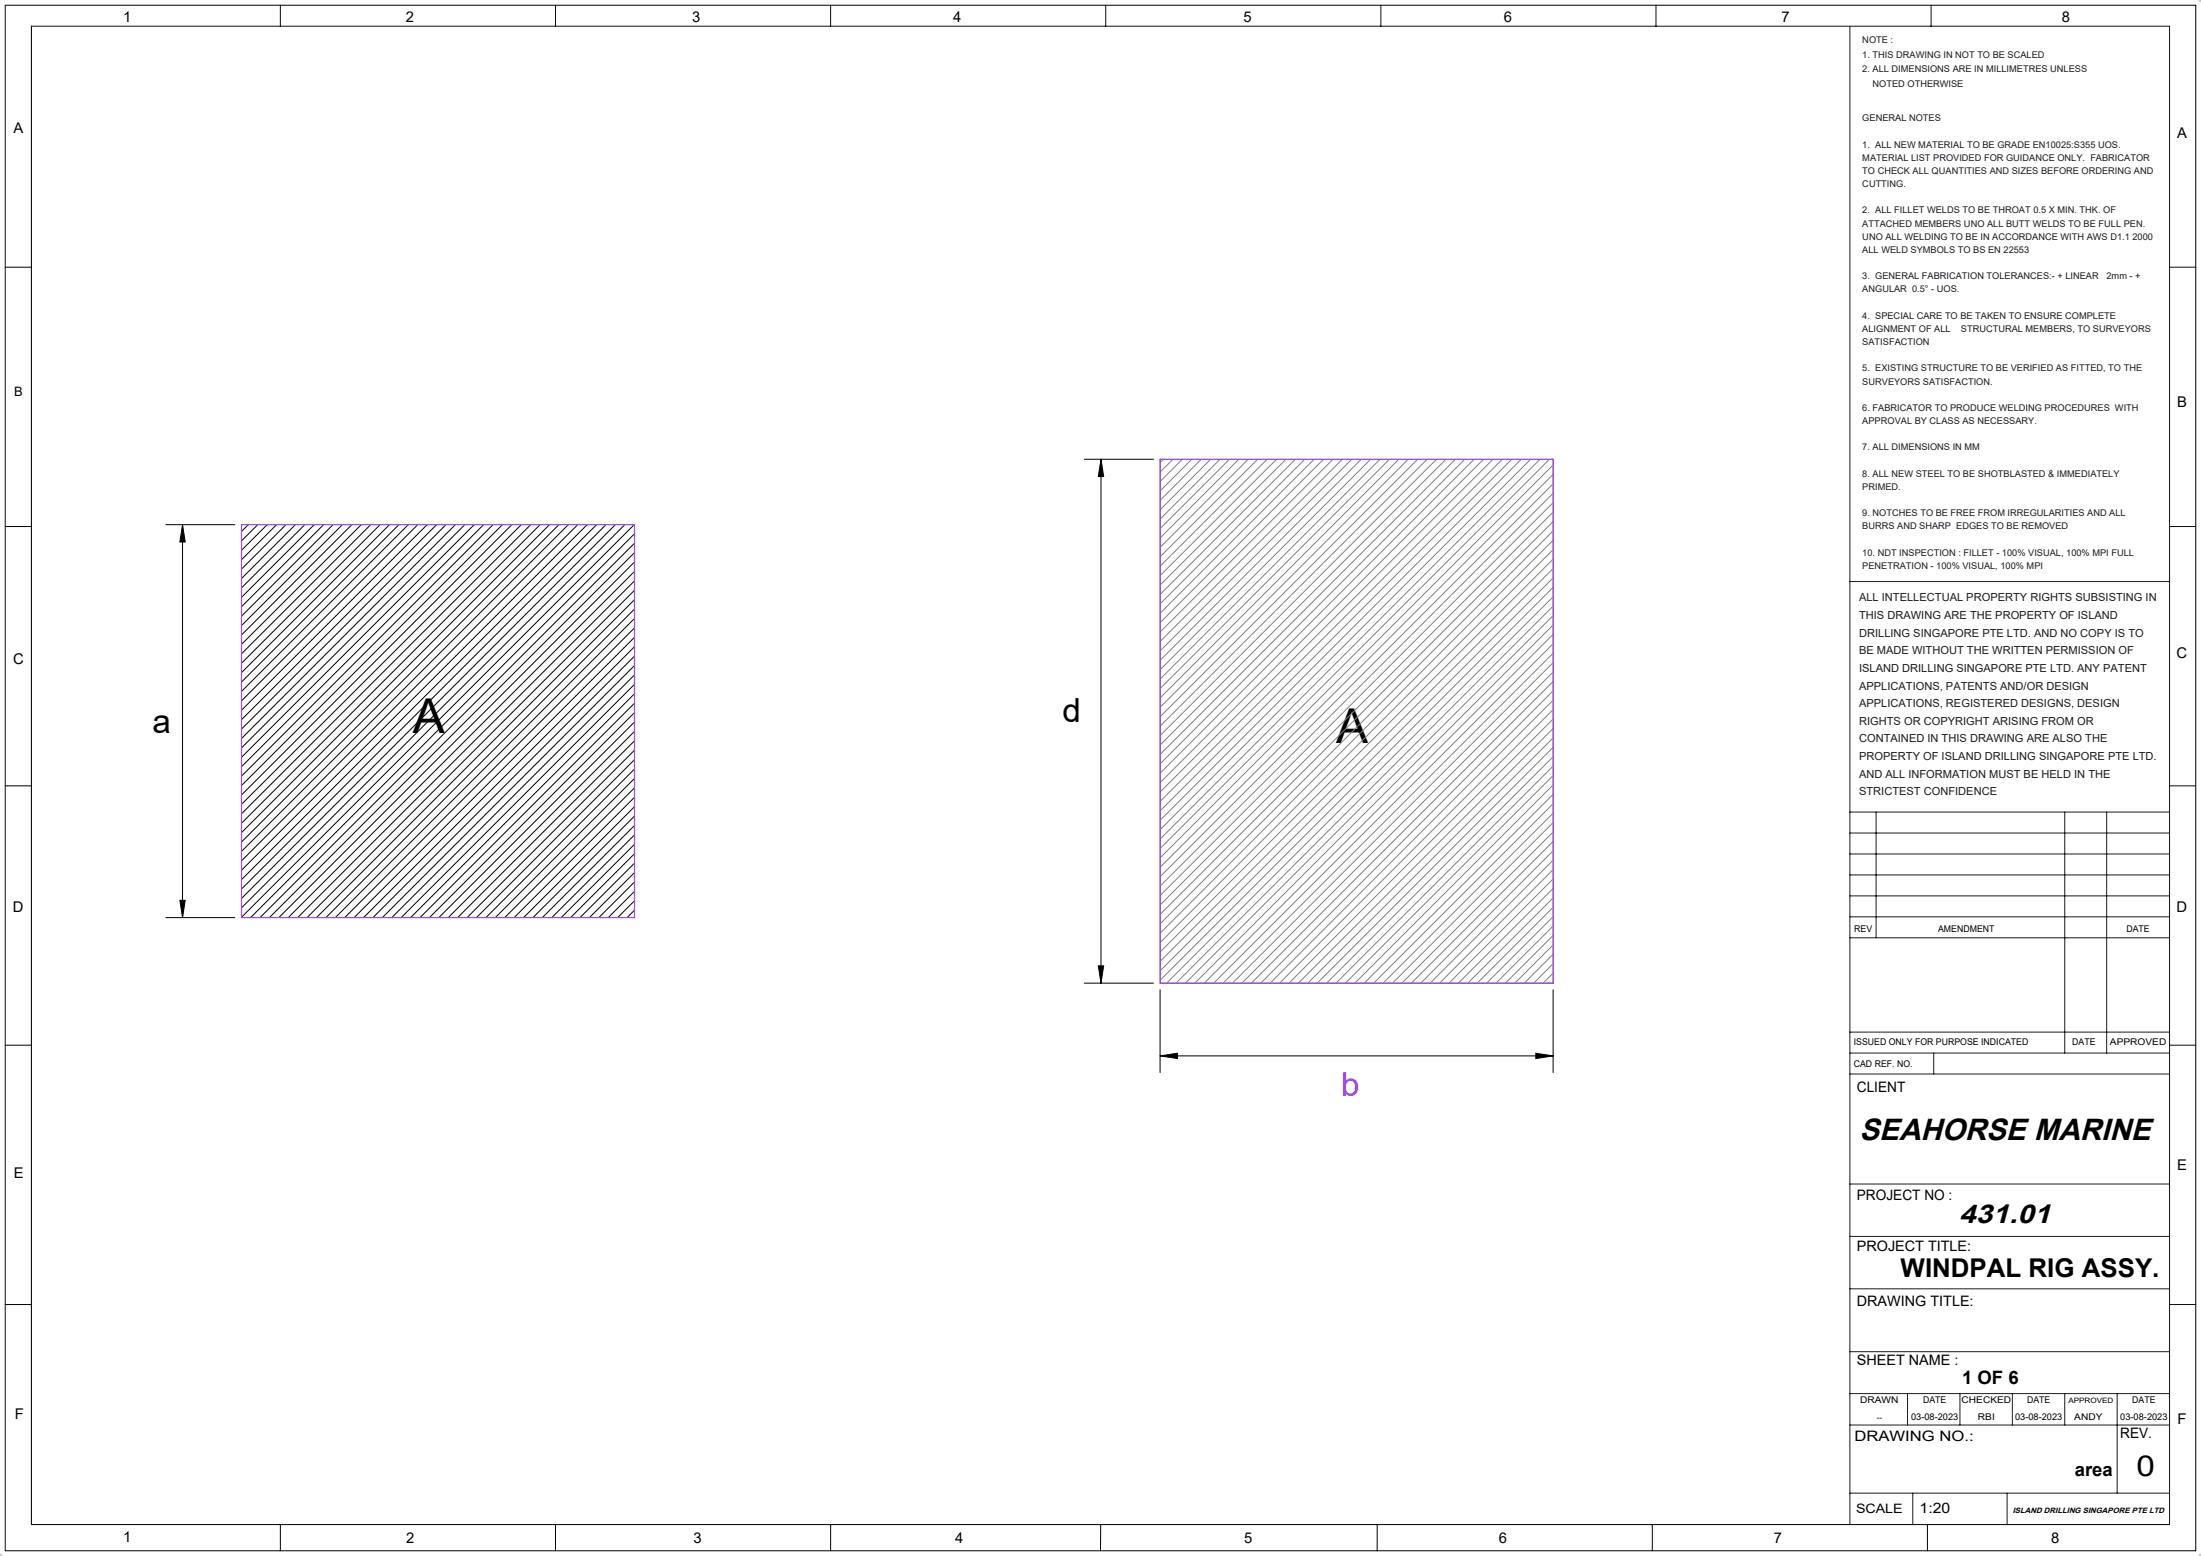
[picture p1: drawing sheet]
<svg xmlns="http://www.w3.org/2000/svg" width="420mm" height="297mm" viewBox="0 0 420 297" stroke-linecap="round" stroke-linejoin="round" font-family="sans-serif">
<g fill="none" stroke="#000" stroke-width=".19">
<path d="M1 1h418v295h-418M1 51h5M206.9 87.7h13.2M210.1 87.7v100M210.1 87.7l.5 3.3h-1zM1 100.5h5M31.7 100.1h13.1M34.8 100.1v75M34.8 100.1l.5 3.4h-1zM47.4 100.1l-1.3 1.4M49.2 100.1l-3.1 3.1M51 100.1l-4.9 4.9"/>
<path d="M52.8 100.1l-6.7 6.7M54.6 100.1l-8.5 8.5M56.4 100.1l-10.3 10.3M58.2 100.1l-12.1 12.1M60 100.1l-13.9 13.9M61.7 100.1l-15.6 15.7M63.5 100.1l-17.4 17.5M65.3 100.1l-19.2 19.3M67.1 100.1l-21 21.1M68.9 100.1l-22.8 22.9M70.7 100.1l-24.6 24.7M72.5 100.1l-26.4 26.5"/>
<path d="M74.3 100.1l-28.2 28.3M76.1 100.1l-30 30.1M77.9 100.1l-31.8 31.9M79.7 100.1l-33.6 33.7M81.5 100.1l-35.4 35.5M83.3 100.1l-37.2 37.3M85.1 100.1l-39 39.1M86.9 100.1l-40.8 40.9M88.7 100.1l-42.6 42.7M90.5 100.1l-44.4 44.5M92.3 100.1l-46.2 46.3M94.1 100.1l-48 48"/>
<path d="M95.9 100.1l-49.8 49.8M97.7 100.1l-51.6 51.6M99.5 100.1l-53.4 53.4M101.3 100.1l-55.2 55.2M103.1 100.1l-57 57M104.9 100.1l-58.8 58.8M106.7 100.1l-60.6 60.6M108.4 100.1l-62.3 62.4M110.2 100.1l-64.1 64.2M112 100.1l-65.9 66M113.8 100.1l-67.7 67.8M115.6 100.1l-69.5 69.6"/>
<path d="M117.4 100.1l-71.3 71.4M119.2 100.1l-73.1 73.2M121 100.1l-74.9 75M121.1 101.9l-73.3 73.2M121.1 103.7l-71.5 71.4M121.1 105.5l-69.7 69.6M121.1 107.3l-67.9 67.8M121.1 109.1l-66.1 66M121.1 110.9l-64.3 64.2M121.1 112.7l-62.5 62.4M121.1 114.5l-60.7 60.6M121.1 116.3l-58.9 58.8"/>
<path d="M121.1 118.1l-57.1 57M121.1 119.8l-55.3 55.3M121.1 121.6l-53.5 53.5M121.1 123.4l-51.7 51.7M121.1 125.2l-49.9 49.9M121.1 127l-48.1 48.1M121.1 128.8l-46.3 46.3M121.1 130.6l-44.5 44.5M121.1 132.4l-42.8 42.7M121.1 134.2l-41 40.9M121.1 136l-39.2 39.1M121.1 137.8l-37.4 37.3"/>
<path d="M121.1 139.6l-35.6 35.5M1 150h5M121.1 141.4l-33.8 33.7M121.1 143.2l-32 31.9M121.1 145l-30.2 30.1M121.1 146.8l-28.4 28.3M121.1 148.6l-26.6 26.5M121.1 150.4l-24.8 24.7M121.1 152.2l-23 22.9M121.1 154l-21.2 21.1M121.1 155.8l-19.4 19.3M121.1 157.6l-17.6 17.5"/>
<path d="M121.1 159.4l-15.8 15.7M31.7 175.1h13.1M34.3 171.8h1l-.5 3.3zM121.1 161.2l-14 13.9M121.1 163l-12.2 12.1M121.1 164.7l-10.4 10.4M121.1 166.5l-8.6 8.6M121.1 168.3l-6.8 6.8M121.1 170.1l-5 5M121.1 171.9l-3.2 3.2M121.1 173.7l-1.4 1.4M1 199.5h5"/>
<path d="M206.9 187.7h13.2M209.6 184.4h1l-.5 3.3zM221.4 188.9v15.8M296.4 188.9v15.8M221.4 201.5l3.3-.5v1.1zM221.4 201.5h75M293.1 201l3.3 .5-3.3 .6zM1 249h5M6 291h408M53.5 291v5M106 291v5M158.5 291v5"/>
<path d="M210 291v5M262.8 291v5M315.3 291v5M367.8 291v5"/>
</g>
<path d="M419.5 0h.5M419.9 0h.1M420 -.1v.6M420 0l-.4 .4M-.1 297h.6M0 297v.1M0 296.5v.6M.4 296.6l-.4 .5M419.5 297h.5M419.6 296.6l.4 .5M420 296.5v.6M420 297v.1" fill="none" stroke="#c0c0c0" stroke-width=".19"/>
<g fill="none" stroke="#0f0f0f" stroke-width=".19">
<path d="M1 1v295M53.5 1v4M106 1v4M158.5 1v4M211 1v4M263.5 1v4M316 1v4M368.5 1v4M414 51h5M414 100.5h5M414 150h5M414 199.5h5"/>
<path d="M414 249h5M6 291v-286h408v286"/>
</g>
<g fill="none" stroke="#191924" stroke-width=".19">
<path d="M353 5v286M353 111h61M353 155h61M353 159h61M358 155v24M394 155v46M402 155v46M353 163h61M353 167h61M353 171h61M353 175h61M353 179h61"/>
<path d="M353 197h61M353 201h61M353 205h61M369 201v4M353 226h61M353 236h61M353 258h61M353 246h61M353 266h61M353 272h61M364 266v6M374 266v6"/>
<path d="M384 266v6M394 266v6M404 266v19M353 285h61M365 285v6M383 285v6"/>
</g>
<g fill="none" stroke="#808080" stroke-width=".19">
<path d="M222 87.7l-.6 .6M223.8 87.7l-2.4 2.4M225.6 87.7l-4.2 4.2M227.4 87.7l-6 6M229.2 87.7l-7.8 7.8M231 87.7l-9.6 9.6M232.8 87.7l-11.4 11.4M234.6 87.7l-13.2 13.2M236.4 87.7l-15 15M238.2 87.7l-16.8 16.8M240 87.7l-18.6 18.6M241.8 87.7l-20.4 20.4"/>
<path d="M243.6 87.7l-22.2 22.2M245.4 87.7l-24 24M247.2 87.7l-25.8 25.8M249 87.7l-27.6 27.6M250.8 87.7l-29.4 29.4M252.6 87.7l-31.2 31.2M254.4 87.7l-33 33M256.2 87.7l-34.8 34.7M258 87.7l-36.6 36.5M259.8 87.7l-38.4 38.3M261.5 87.7l-40.1 40.1M263.3 87.7l-41.9 41.9"/>
<path d="M265.1 87.7l-43.7 43.7M266.9 87.7l-45.5 45.5M268.7 87.7l-47.3 47.3M270.5 87.7l-49.1 49.1M272.3 87.7l-50.9 50.9M274.1 87.7l-52.7 52.7M275.9 87.7l-54.5 54.5M277.7 87.7l-56.3 56.3M279.5 87.7l-58.1 58.1M281.3 87.7l-59.9 59.9M283.1 87.7l-61.7 61.7M284.9 87.7l-63.5 63.5"/>
<path d="M286.7 87.7l-65.3 65.3M288.5 87.7l-67.1 67.1M290.3 87.7l-68.9 68.9M292.1 87.7l-70.7 70.7M293.9 87.7l-72.5 72.5M295.7 87.7l-74.3 74.3M296.4 88.8l-75 75M296.4 90.6l-75 75M296.4 92.4l-75 75M296.4 94.1l-75 75M296.4 95.9l-75 75M296.4 97.7l-75 75"/>
<path d="M296.4 99.5l-75 75M296.4 101.3l-75 75M296.4 103.1l-75 75M296.4 104.9l-75 75M296.4 106.7l-75 75M296.4 108.5l-75 75M296.4 110.3l-75 75M296.4 112.1l-75 75M296.4 113.9l-73.8 73.8M296.4 115.7l-72 72M296.4 117.5l-70.2 70.2M296.4 119.3l-68.4 68.4"/>
<path d="M296.4 121.1l-66.6 66.6M296.4 122.9l-64.8 64.8M296.4 124.7l-63 63M296.4 126.5l-61.2 61.2M296.4 128.3l-59.4 59.4M296.4 130.1l-57.6 57.6M296.4 131.9l-55.8 55.8M296.4 133.7l-54 54M296.4 135.5l-52.2 52.2M296.4 137.3l-50.4 50.4M296.4 139l-48.6 48.7M296.4 140.8l-46.8 46.9"/>
<path d="M296.4 142.6l-45 45.1M296.4 144.4l-43.3 43.3M296.4 146.2l-41.5 41.5M296.4 148l-39.7 39.7M296.4 149.8l-37.9 37.9M296.4 151.6l-36.1 36.1M296.4 153.4l-34.3 34.3M296.4 155.2l-32.5 32.5M296.4 157l-30.7 30.7M296.4 158.8l-28.9 28.9M296.4 160.6l-27.1 27.1M296.4 162.4l-25.3 25.3"/>
<path d="M296.4 164.2l-23.5 23.5M296.4 166l-21.7 21.7M296.4 167.8l-19.9 19.9M296.4 169.6l-18.1 18.1M296.4 171.4l-16.3 16.3M296.4 173.2l-14.5 14.5M296.4 175l-12.7 12.7M296.4 176.8l-10.9 10.9M296.4 178.6l-9.1 9.1M296.4 180.4l-7.3 7.3M296.4 182.2l-5.5 5.5M296.4 183.9l-3.7 3.8"/>
<path d="M296.4 185.7l-1.9 2M296.4 187.5l-.1 .2"/>
</g>
<path d="M221.4 87.7h75v100h-75zM46.1 100.1h75v75h-75z" fill="none" stroke="#a147e4" stroke-width=".25"/>
<g fill="#000">
<path d="M210.1 87.7l.5 3.3h-1zM209.6 184.4h1l-.5 3.3z"/>
<path d="M34.8 100.1l.5 3.4h-1zM34.3 171.8h1l-.5 3.3z"/>
<path d="M221.4 201.5l3.3-.5v1.1zM293.1 201l3.3 .5-3.3 .6z"/>
</g>
<g font-size="9.2">
<text x="78.8" y="139.9">A</text>
<text x="255" y="141.8">A</text>
</g>
<g font-size="6.3">
<text x="202.8" y="137.8">d</text>
<text x="29.1" y="139.9">a</text>
</g>
<text font-size="6.3" fill="#a147e4" x="255.9" y="209.2">b</text>
<text font-size="5.8" x="354.8" y="217.6">SEAHORSE MARINE</text>
<text font-size="5.5" x="407.7" y="281.7">0</text>
<text font-size="5.1" x="373.8" y="233.4">431.01</text>
<text font-size="4.9" x="362.7" y="243.7">WINDPAL RIG ASSY.</text>
<g font-size="3.5">
<text x="374.4" y="264.1">1 OF 6</text>
<text x="395.9" y="281.8">area</text>
</g>
<g font-size="2.8">
<text x="23.5" y="4.2">1</text>
<text x="77.4" y="4.2">2</text>
<text x="132.1" y="4.2">3</text>
<text x="181.9" y="4.2">4</text>
<text x="237.3" y="4.2">5</text>
<text x="287" y="4.2">6</text>
<text x="339.9" y="4.2">7</text>
<text x="393.5" y="4.2">8</text>
<text x="2.6" y="25.4">A</text>
<text x="415.4" y="26.4">A</text>
<text x="415.4" y="77.6">B</text>
<text x="415.4" y="125.5">C</text>
<text x="2.5" y="126.7">C</text>
<text x="2.4" y="174.1">D</text>
<text x="415.4" y="174.1">D</text>
<text x="2.6" y="224.8">E</text>
<text x="415.4" y="223.3">E</text>
<text x="2.8" y="270.8">F</text>
<text x="415.5" y="271.8">F</text>
<text x="23.5" y="294.3">1</text>
<text x="77.5" y="294.5">2</text>
<text x="132.3" y="294.5">3</text>
<text x="182.3" y="294.5">4</text>
<text x="237.4" y="294.5">5</text>
<text x="286" y="294.5">6</text>
<text x="338.5" y="294.5">7</text>
<text x="391.4" y="294.5">8</text>
</g>
<g font-size="2.7">
<text x="354.3" y="208.4">CLIENT</text>
<text x="354.3" y="229.1">PROJECT NO :</text>
<text x="354.3" y="238.8">PROJECT TITLE:</text>
<text x="354.3" y="249.3">DRAWING TITLE:</text>
<text x="354.3" y="260.6">SHEET NAME :</text>
<text x="353.9" y="275.1">DRAWING NO.:</text>
<text x="404.6" y="274.6">REV.</text>
<text x="366.3" y="288.7">1:20</text>
</g>
<g font-size="2.5">
<text x="2.7" y="75.6">B</text>
<text x="354.2" y="288.7">SCALE</text>
</g>
<g font-size="2.1" fill="#191924">
<text x="354.8" y="114.8">ALL INTELLECTUAL PROPERTY RIGHTS SUBSISTING IN</text>
<text x="354.8" y="118.1">THIS DRAWING ARE THE PROPERTY OF ISLAND</text>
<text x="354.8" y="121.5">DRILLING SINGAPORE PTE LTD. AND NO COPY IS TO</text>
<text x="354.8" y="124.9">BE MADE WITHOUT THE WRITTEN PERMISSION OF</text>
<text x="354.8" y="128.2">ISLAND DRILLING SINGAPORE PTE LTD. ANY PATENT</text>
<text x="354.8" y="131.6">APPLICATIONS, PATENTS AND/OR DESIGN</text>
<text x="354.8" y="135">APPLICATIONS, REGISTERED DESIGNS, DESIGN</text>
<text x="354.8" y="138.4">RIGHTS OR COPYRIGHT ARISING FROM OR</text>
<text x="354.8" y="141.7">CONTAINED IN THIS DRAWING ARE ALSO THE</text>
<text x="354.8" y="145.1">PROPERTY OF ISLAND DRILLING SINGAPORE PTE LTD.</text>
<text x="354.8" y="148.5">AND ALL INFORMATION MUST BE HELD IN THE</text>
<text x="354.8" y="151.8">STRICTEST CONFIDENCE</text>
</g>
<g font-size="1.8" fill="#191924">
<text x="355.4" y="8.2">NOTE :</text>
<text x="355.4" y="11">1. THIS DRAWING IN NOT TO BE SCALED</text>
<text x="355.4" y="13.8">2. ALL DIMENSIONS ARE IN MILLIMETRES UNLESS</text>
<text x="357.3" y="16.5">NOTED OTHERWISE</text>
<text x="355.4" y="23.1">GENERAL NOTES</text>
<text x="355.4" y="28.2">1. ALL NEW MATERIAL TO BE GRADE EN10025:S355 UOS.</text>
<text x="355.4" y="30.7">MATERIAL LIST PROVIDED FOR GUIDANCE ONLY. FABRICATOR</text>
<text x="355.4" y="33.2">TO CHECK ALL QUANTITIES AND SIZES BEFORE ORDERING AND</text>
<text x="355.4" y="35.7">CUTTING.</text>
<text x="355.4" y="40.7">2. ALL FILLET WELDS TO BE THROAT 0.5 X MIN. THK. OF</text>
<text x="355.4" y="43.2">ATTACHED MEMBERS UNO ALL BUTT WELDS TO BE FULL PEN.</text>
<text x="355.4" y="45.8">UNO ALL WELDING TO BE IN ACCORDANCE WITH AWS D1.1 2000</text>
<text x="355.4" y="48.3">ALL WELD SYMBOLS TO BS EN 22553</text>
<text x="355.4" y="53.3">3. GENERAL FABRICATION TOLERANCES:- + LINEAR</text>
<text x="402" y="53.3">2mm - +</text>
<text x="355.4" y="55.8">ANGULAR 0.5° - UOS.</text>
<text x="355.4" y="60.8">4. SPECIAL CARE TO BE TAKEN TO ENSURE COMPLETE</text>
<text x="355.4" y="63.3">ALIGNMENT OF ALL</text>
<text x="355.4" y="65.9">SATISFACTION</text>
<text x="374.2" y="63.3">STRUCTURAL MEMBERS, TO SURVEYORS</text>
<text x="355.4" y="70.9">5. EXISTING STRUCTURE TO BE VERIFIED AS FITTED, TO THE</text>
<text x="355.4" y="73.4">SURVEYORS SATISFACTION.</text>
<text x="355.4" y="78.4">6. FABRICATOR TO PRODUCE WELDING PROCEDURES WITH</text>
<text x="355.4" y="80.9">APPROVAL BY CLASS AS NECESSARY.</text>
<text x="355.4" y="86">7. ALL DIMENSIONS IN MM</text>
<text x="355.4" y="91">8. ALL NEW STEEL TO BE SHOTBLASTED &amp; IMMEDIATELY</text>
<text x="355.4" y="93.5">PRIMED.</text>
<text x="355.4" y="98.5">9. NOTCHES TO BE FREE FROM IRREGULARITIES AND ALL</text>
<text x="355.4" y="101.1">BURRS AND SHARP EDGES TO BE REMOVED</text>
<text x="355.4" y="106.1">10. NDT INSPECTION : FILLET - 100% VISUAL, 100% MPI FULL</text>
<text x="355.4" y="108.6">PENETRATION - 100% VISUAL, 100% MPI</text>
</g>
<g font-size="1.8">
<text x="353.8" y="177.8">REV</text>
<text x="369.8" y="177.8">AMENDMENT</text>
<text x="405.8" y="177.8">DATE</text>
<text x="353.7" y="199.5">ISSUED ONLY FOR PURPOSE INDICATED</text>
<text x="353.7" y="203.7">CAD REF. NO.</text>
<text x="395.4" y="199.5">DATE</text>
<text x="402.6" y="199.5">APPROVED</text>
<text x="354.9" y="267.8">DRAWN</text>
<text x="367" y="267.8">DATE</text>
<text x="374.3" y="267.8">CHECKED</text>
<text x="386.8" y="267.8">DATE</text>
<text x="406.9" y="267.8">DATE</text>
<text x="364.7" y="271.1">03-08-2023</text>
<text x="377.4" y="271.1">RBI</text>
<text x="384.5" y="271.1">03-08-2023</text>
<text x="395.8" y="271.1">ANDY</text>
<text x="404.6" y="271.1">03-08-2023</text>
</g>
<text font-size="1.5" x="384.1" y="288.7">ISLAND DRILLING SINGAPORE PTE LTD</text>
<g font-size="1.4">
<text x="394.7" y="267.8">APPROVED</text>
<text x="358.2" y="271.1">--</text>
</g>
</svg>
